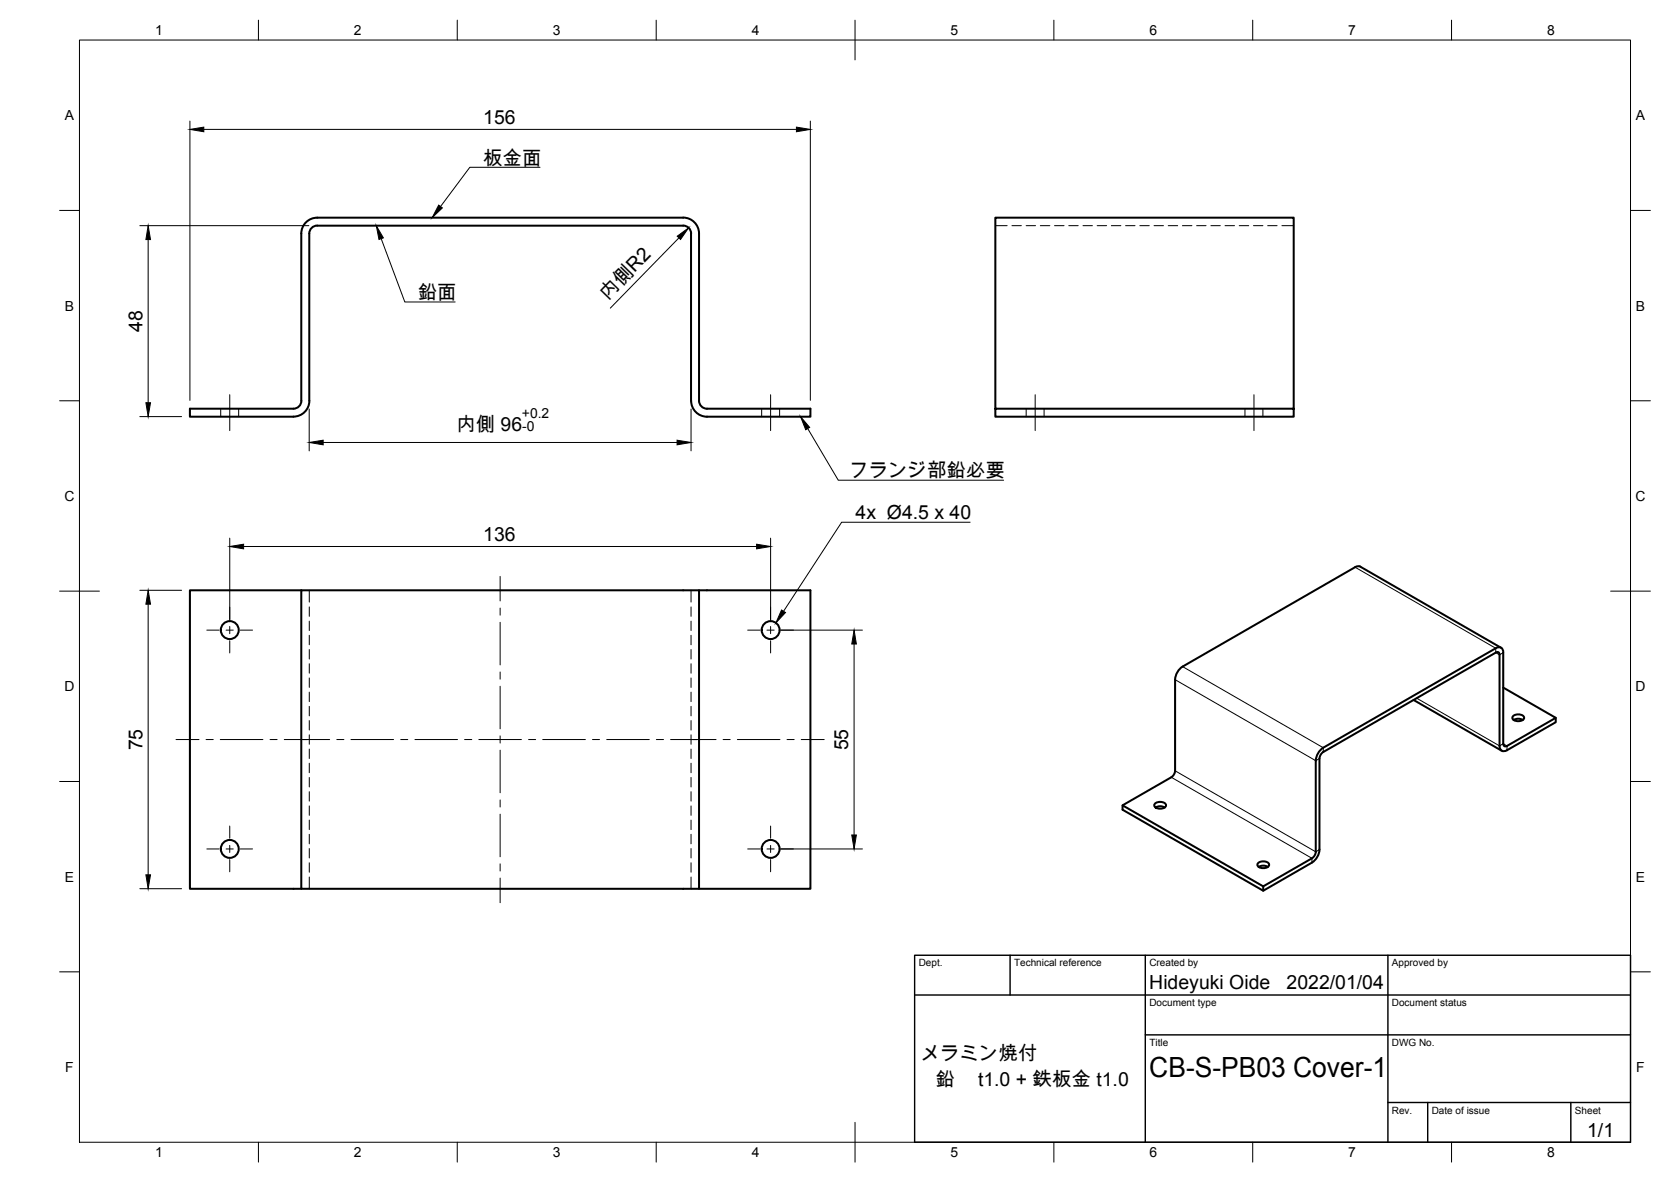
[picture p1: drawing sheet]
<svg xmlns="http://www.w3.org/2000/svg" width="420mm" height="297mm" viewBox="0 0 420 297" stroke-linecap="round" stroke-linejoin="round" font-family="sans-serif">
<g fill="none" stroke="#000" stroke-width=".51">
<path d="M173.8 58.7v42M173.8 58.7a2 2 0 0 0-2-2h-92a1.96 1.96 0 0 0-2 2v42a4 4 0 0 1-4 4M73.8 102.7h-26v2h26M173.8 100.7a4 4 0 0 0 4 4h26v-2h-26a2 2 0 0 1-2-2v-42a4 4 0 0 0-4-4h-92a4 4 0 0 0-4 4v42a1.96 1.96 0 0 1-2 2M250.3 102.7h75v-48h-75v50h75v-2M75.8 148.3h-28v75.1h28M75.8 148.3h100v75.1h-100zM175.8 148.3h28v75.1h-28M340.7 142.5l-43.4 25M342.1 142.4l35.3 20.4M342.1 142.4l-.6-.1-.8 .2M297.4 167.5l-1.2 1.2-.5 1-.2 1.1v22.9l-.2 .7-.8 .9-12.2 7.1v1.1l35.3 20.3 12.3-7"/>
<path d="M355.4 175.9l22.2 12.8M376.1 162.9l-43.4 25-.8 .7-.9 1.5-.2 1.1v22.9l-.1 .7-.8 .9-12.3 7-35.3-20.3M376.1 162.9a1.14 1.14 0 0 1 1.4-.1 1.14 1.14 0 0 1 .5 1.2l.1 23.3 .2 .2h.6l12.3-7.1-13.2-7.6M377 164.6l.1 22.8a1.14 1.14 0 0 0 .5 1.3 1.14 1.14 0 0 0 1.3-.2l12.3-7v-1.1M377 164.5l-.2-.6-.7 .1-43.7 25.2-.4 .7-.2 .7v22.9M380.4 180a1.95 1.95 0 0 1 2.8 .2 1.29 1.29 0 0 1-1.7 1 .9 .9 0 0 1-.9-.2 .9 .9 0 0 1-.2-1zM380.6 180.9a2.28 2.28 0 0 1 2.3 0M290.4 202a1.95 1.95 0 0 1 2.8 .2 1.29 1.29 0 0 1-1.7 1 .9 .9 0 0 1-1-.2 .9 .9 0 0 1-.1-1zM290.6 202.9a2.28 2.28 0 0 1 2.3 0M316.3 216.9a1.95 1.95 0 0 1 2.8 .3 1.29 1.29 0 0 1-1.7 1 .9 .9 0 0 1-1-.3 .9 .9 0 0 1-.1-1zM316.5 217.9a2.28 2.28 0 0 1 2.3 0M331.8 213.5l-.2 1.1-.5 1-1.2 1.2"/>
<path d="M317.6 222.7v1.1"/>
<circle cx="57.8" cy="158.3" r="2.25"/>
<circle cx="193.8" cy="158.3" r="2.25"/>
<circle cx="57.8" cy="213.3" r="2.25"/>
<circle cx="193.8" cy="213.3" r="2.25"/>
</g>
<g fill="none" stroke="#000" stroke-width=".25">
<path d="M250.3 56.7h2.9M254.4 56.7h2.4M258 56.7h2.4M261.6 56.7h2.4M265.2 56.7h2.3M268.7 56.7h2.4M272.3 56.7h2.4M275.9 56.7h2.4M279.4 56.7h2.4M283 56.7h2.4M286.6 56.7h2.4M290.2 56.7h2.3"/>
<path d="M293.7 56.7h2.4M297.3 56.7h2.4M300.9 56.7h2.4M304.5 56.7h2.3M308 56.7h2.4M311.6 56.7h2.4M315.2 56.7h2.3M318.7 56.7h2.4M322.3 56.7h3M55.5 102.7v2M60 102.7v2M191.5 102.7v2"/>
<path d="M196 102.7v2M258 102.7v2M262.5 102.7v2M313 102.7v2M317.5 102.7v2M77.8 148.3v3M77.8 152.5v2.4M77.8 156.1v2.4M77.8 159.6v2.4M173.8 148.3v3M173.8 152.5v2.4M173.8 156.1v2.4"/>
<path d="M173.8 159.6v2.4M77.8 163.2v2.4M77.8 166.8v2.4M77.8 170.4v2.3M77.8 173.9v2.4M77.8 177.5v2.4M173.8 163.2v2.4M173.8 166.8v2.4M173.8 170.4v2.3M173.8 173.9v2.4M173.8 177.5v2.4M77.8 181.1v2.4"/>
<path d="M77.8 184.7v2.3M77.8 188.2v2.4M77.8 191.8v2.4M77.8 195.4v2.4M77.8 199v2.3M173.8 181.1v2.4M173.8 184.7v2.3M173.8 188.2v2.4M173.8 191.8v2.4M173.8 195.4v2.4M173.8 199v2.3M77.8 202.5v2.4"/>
<path d="M77.8 206.1v2.4M77.8 209.7v2.4M77.8 213.2v2.4M77.8 216.8v2.4M173.8 202.5v2.4M173.8 206.1v2.4M173.8 209.7v2.4M173.8 213.2v2.4M173.8 216.8v2.4M77.8 220.4v3M173.8 220.4v3"/>
</g>
<path d="M340.7 142.5l35.4 20.4v1.1l.9 .6 1-.6M295.5 170.8l35.3 20.4 1-.6M297.3 167.5l35.4 20.4v1.1M356.2 175.5l20.8 11.9 1-.5 .9 .6v1M294.5 195.3l35.4 20.4v1.1M295.5 193.7l35.3 20.4 1-.6" fill="none" stroke="#000" stroke-width=".25"/>
<!-- layer: Border -->
<g fill="none" stroke="#000" stroke-width=".25">
<path d="M20 10.1h390v276.9h-390zM65 5.1v5M115 5.1v5M165 5.1v5M215 5.1v10M265 5.1v5M315 5.1v5M365 5.1v5M15 52.9h5M410 52.9h5M15 100.7h5M410 100.7h5"/>
<path d="M15 148.6h10M405 148.6h10M15 196.4h5M410 196.4h5M15 244.2h5M410 244.2h5M65 287v5M115 287v5M165 287v5M215 282.1v9.9M265 287v5M315 287v5"/>
<path d="M365 287v5"/>
</g>
<!-- layer: TitleBlock -->
<path d="M230 250h180M230 240.1h180v46.9h-180zM254 240.1v9.9M288 240.1v46.9M349 240.1v46.9M288 260.1h122M349 277.1h61M359 277.1v9.9M395 277.1v9.9" fill="none" stroke="#000" stroke-width=".36"/>
<!-- layer: Center Lines -->
<g fill="none" stroke="#000" stroke-width=".25">
<path d="M57.8 99.2v9M193.8 99.2v9M260.3 99.2v9M315.3 99.2v9M52 158.4h3.1M56.9 158.4h1.8M57.8 152.6v3.1M57.8 157.4v1.8M60.4 158.4h3.1M125.8 144.9v6.1M125.8 152.8v1.8M125.8 156.4v10.7"/>
<path d="M188 158.4h3.1M192.8 158.4h1.8M193.8 152.6v3.1M193.8 157.4v1.8M196.4 158.4h3.1M57.8 161v3.1M125.8 168.9v1.8M125.8 172.5v10.7M193.8 161v3.1M44.3 185.9h5.7M51.8 185.9h1.8M55.4 185.9h10.7"/>
<path d="M67.9 185.9h1.8M71.5 185.9h11.4M84.7 185.9h1.8M88.2 185.9h10.8M100.8 185.9h1.7M104.3 185.9h10.7M116.8 185.9h1.8M120.4 185.9h10.7M125.8 184.9v1.8M125.8 188.5v10.7M132.9 185.9h1.8M136.5 185.9h10.7"/>
<path d="M149 185.9h1.7M152.5 185.9h10.8M165 185.9h1.8M168.6 185.9h11.4M181.8 185.9h1.8M185.4 185.9h10.7M197.9 185.9h1.8M201.5 185.9h5.7M52 213.3h3.1M56.9 213.3h1.8M57.8 207.6v3.1M57.8 212.5v1.7"/>
<path d="M57.8 216v3.1M60.4 213.3h3.1M125.8 201v1.8M125.8 204.6v10.7M125.8 217.1v1.8M188 213.3h3.1M192.8 213.3h1.8M193.8 207.6v3.1M193.8 212.5v1.7M193.8 216v3.1M196.4 213.3h3.1M125.8 220.7v6.2"/>
</g>
<!-- layer: Dimensions -->
<g fill="none" stroke="#000" stroke-width=".25">
<path d="M47.8 30.4v70.2M51.2 32.5h149.1M203.8 30.4v70.2M35.2 56.7h42.5M170.7 59.8l-17.2 17.6M37.3 60.2v41M35.2 104.7h10.5M77.7 102.8v10.5M81.3 111.2h88.9M173.8 102.8v10.5M57.8 135.2v21M61.3 137.3h128.9"/>
<path d="M193.8 135.2v21M35.2 148.3h10.5M37.3 151.8v68M195.9 158.4h21M214.8 161.8v48M195.9 213.3h21M35.2 223.3h10.5"/>
</g>
<g fill="#000" stroke="#000" stroke-width=".25">
<path d="M47.8 32.5l3.4-.6v1.2zM200.3 31.9l3.5 .6-3.5 .6zM170.3 59.4l2.8-2.1-2 2.9zM37.3 56.7l.5 3.5h-1.1zM36.7 101.2h1.1l-.5 3.5zM77.7 111.2l3.6-.6v1.2zM170.2 110.6l3.6 .6-3.6 .6zM57.8 137.3l3.5-.5v1.1zM190.2 136.8l3.6 .5-3.6 .6zM37.3 148.3l.5 3.5h-1.1zM214.8 158.4l.5 3.4h-1.1zM36.7 219.8h1.1l-.5 3.5z"/>
<path d="M214.2 209.8h1.1l-.5 3.5z"/>
</g>
<!-- layer: Annotations -->
<path d="M110.3 51.5l.9 .7-2.5 2.5zM94.6 56.7l1.8 3.1-1.1 .4zM201.3 104.7l2.3 2.7-1 .6zM196.5 153.3l1 .6-2.4 2.6z" fill="#000" stroke="#000" stroke-width=".25"/>
<path d="M95.8 60l6 15.9h12.6M135.8 42h-17.7l-7.3 9.9M203.1 107.7l7.7 13h41.5M243.9 131.2h-32.3l-14.6 22.4" fill="none" stroke="#000" stroke-width=".25"/>
<text font-size="7" x="289" y="270.6">CB-S-PB03 Cover-1</text>
<g font-size="4.9">
<text x="121.5" y="31.1">156</text>
<text x="121.5" y="41.3">板金面</text>
<text x="105" y="75.2">鉛面</text>
<text x="152.7" y="75.7" transform="rotate(-46 152.7 75.7)">内側R2</text>
<text x="35.8" y="83.3" transform="rotate(-90 35.8 83.3)">48</text>
<text x="114.7" y="108.4">内側 96</text>
<text x="213.6" y="120">フランジ部鉛必要</text>
<text x="215.1" y="130.5">4x Ø4.5 x 40</text>
<text x="121.5" y="135.9">136</text>
<text x="35.8" y="188.6" transform="rotate(-90 35.8 188.6)">75</text>
<text x="213.3" y="188.6" transform="rotate(-90 213.3 188.6)">55</text>
<text x="289" y="248.5">Hideyuki Oide</text>
<text x="323.5" y="248.5">2022/01/04</text>
<text x="231.5" y="266.4">メラミン焼付</text>
<text x="235.2" y="272.9">鉛</text>
<text x="245.9" y="272.9">t1.0 + 鉄板金 t1.0</text>
<text x="399.1" y="285.7">1/1</text>
</g>
<g font-size="3.5">
<text x="39" y="8.8">1</text>
<text x="89" y="8.8">2</text>
<text x="139" y="8.8">3</text>
<text x="189" y="8.8">4</text>
<text x="239" y="8.8">5</text>
<text x="289" y="8.8">6</text>
<text x="339" y="8.8">7</text>
<text x="389" y="8.8">8</text>
<text x="16.3" y="30.2">A</text>
<text x="411.3" y="30.2">A</text>
<text x="16.3" y="78">B</text>
<text x="411.3" y="78">B</text>
<text x="131.2" y="105.1">+0.2</text>
<text x="131.3" y="108.4">-0</text>
<text x="16.2" y="125.9">C</text>
<text x="411.2" y="125.9">C</text>
<text x="16.2" y="173.7">D</text>
<text x="411.2" y="173.7">D</text>
<text x="16.3" y="221.6">E</text>
<text x="411.3" y="221.6">E</text>
<text x="16.4" y="269.4">F</text>
<text x="411.4" y="269.4">F</text>
<text x="39" y="290.8">1</text>
<text x="89" y="290.8">2</text>
<text x="139" y="290.8">3</text>
<text x="189" y="290.8">4</text>
<text x="239" y="290.8">5</text>
<text x="289" y="290.8">6</text>
<text x="339" y="290.8">7</text>
<text x="389" y="290.8">8</text>
</g>
<g font-size="2.5">
<text x="231" y="242.9">Dept.</text>
<text x="255" y="242.9">Technical reference</text>
<text x="289" y="242.9">Created by</text>
<text x="350" y="242.9">Approved by</text>
<text x="289" y="252.8">Document type</text>
<text x="350" y="252.8">Document status</text>
<text x="289" y="262.9">Title</text>
<text x="350" y="262.9">DWG No.</text>
<text x="350" y="279.9">Rev.</text>
<text x="360" y="279.9">Date of issue</text>
<text x="396" y="279.9">Sheet</text>
</g>
</svg>
